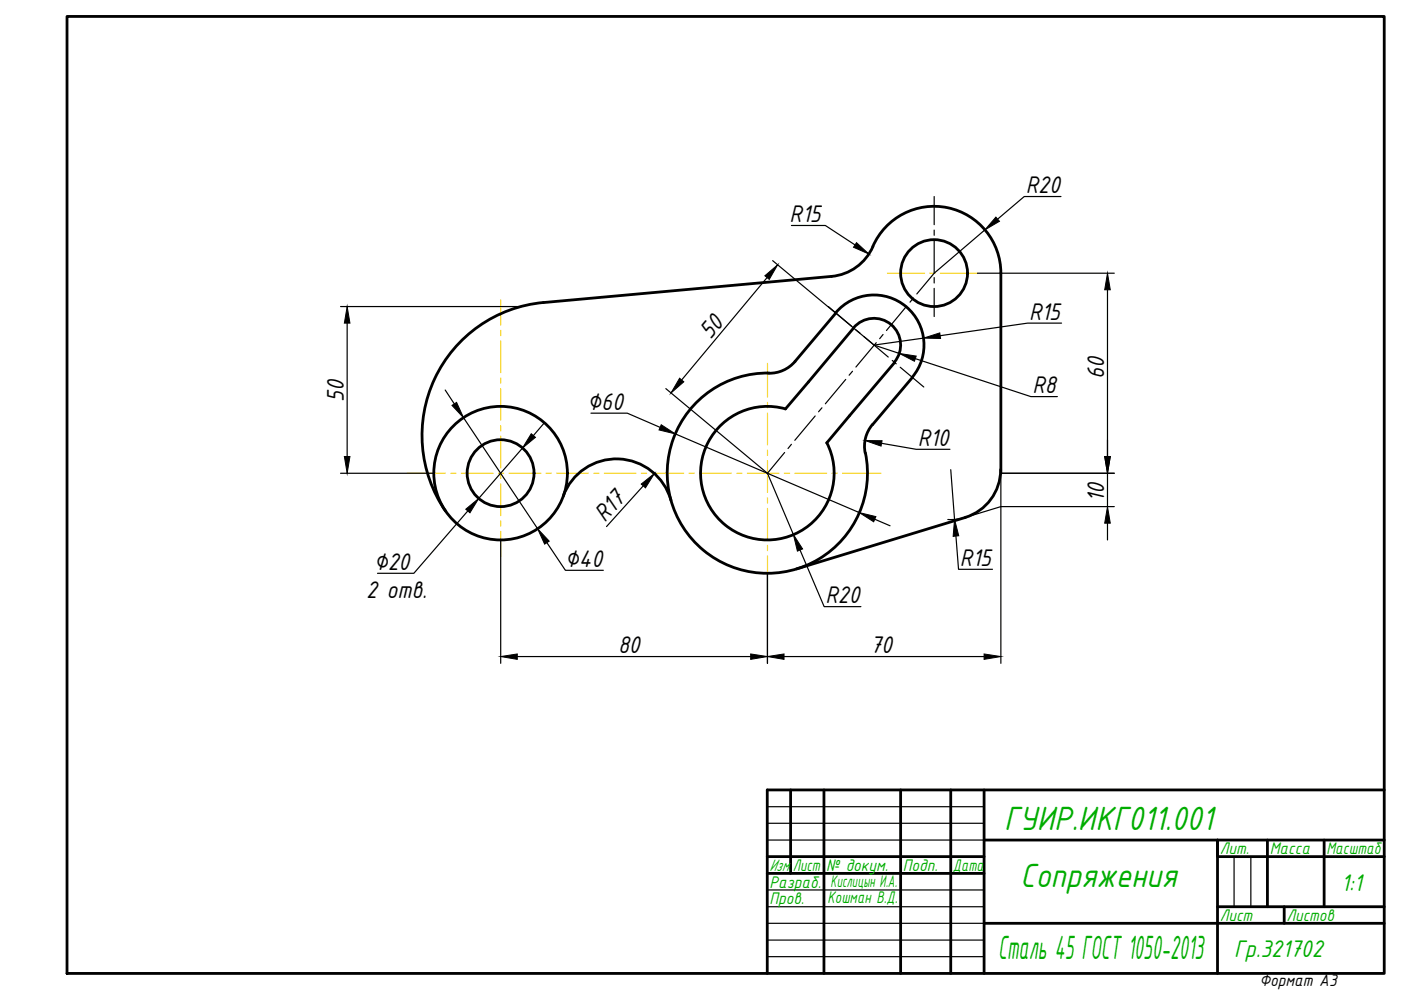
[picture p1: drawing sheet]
<svg xmlns="http://www.w3.org/2000/svg" width="297mm" height="210mm" viewBox="0 0 297 210" stroke-linecap="round" stroke-linejoin="round" font-family="sans-serif">
<!-- layer: 0 -->
<g fill="none" stroke="#000" stroke-width=".59">
<path d="M14.2 3.5h279.3v202.9h-279.3zM185.1 52.3a14.2 14.2 0 0 1 15.8-8.3 14.2 14.2 0 0 1 11.3 13.9M185.1 52.3a10.6 10.6 0 0 1-8.8 6.3l-61.1 5.5a28.3 28.3 0 0 0-20.7 44.3M212.2 57.9v42.4M163 79.1a21.2 21.2 0 0 0-21.5 22.4 21.2 21.2 0 0 0 24 19.9 21.2 21.2 0 0 0 18-25.4M168.6 76.6a7.1 7.1 0 0 1-5.6 2.5M177.2 66.3a10.6 10.6 0 0 1 14.9-1.3 10.6 10.6 0 0 1 1.3 15M177.2 66.4l-8.6 10.2M181 69.5a5.7 5.7 0 0 1 7.9-.7 5.7 5.7 0 0 1 .7 8M181 69.5l-14.5 17.2a14.2 14.2 0 0 0-18 13.3 14.2 14.2 0 0 0 17.3 14.1 14.2 14.2 0 0 0 9.5-20.2M189.7 76.8l-14.4 17.1M185 90a7.1 7.1 0 0 0-1.6 6"/>
<path d="M193.4 80l-8.4 10.1M212.2 99.6a10.6 10.6 0 0 1-7.5 10.1M119.4 105.2a12 12 0 0 1 11.8-7.9 12 12 0 0 1 11 8.8M204.7 109.7l-35.8 10.9M167.6 167.5v17.7M174.7 167.5v38.9M191 167.5v38.9M201.6 167.5v38.9M208.6 167.5v38.9M208.6 178.1h84.9M268.7 178.1v14.1M280.7 178.1v14.1"/>
<path d="M293.5 167.5h-130.8v38.9M162.7 181.6h45.9M162.7 185.2h45.9M208.6 195.8h84.9M258.1 192.2h35.4M272.3 192.2v3.6M293.5 181.6h-35.4v-3.5v28.3"/>
<circle cx="198" cy="57.9" r="7.1"/>
<circle cx="106.1" cy="100.3" r="14.2"/>
<circle cx="106.1" cy="100.3" r="7.1"/>
</g>
<path d="M162.7 171h45.9M162.7 174.6h45.9M162.7 178.1h45.9M162.7 188.7h45.9M162.7 192.2h45.9M162.7 199.3h45.9M162.7 195.8h45.9M261.6 181.6v10.6M265.2 181.6v10.6M162.7 202.8h45.9" fill="none" stroke="#000" stroke-width=".25"/>
<g fill="none" stroke="#f8d731" stroke-width=".25">
<path d="M188.2 57.9h7.8M197.1 57.9h1.2M199.4 57.9h7.8M106.2 63.6v5.3M106.2 70v1.2M106.2 72.3v6.7M162.7 77v7.2M106.2 80.2v1.1M106.2 82.4v6.7M106.2 90.2v1.2M106.2 92.5v6.7M162.7 85.3v1.2"/>
<path d="M162.7 87.6v6.7M162.7 95.4v1.2M162.7 97.7v6.7M86.3 100.3h8.1M95.6 100.3h1.1M97.8 100.3h6.7M105.7 100.3h1.1M106.2 100.3v1.1M106.2 102.6v6.7M106.2 110.4v1.2M106.2 112.7v5.3M107.9 100.3h6.8"/>
<path d="M115.8 100.3h1.1M118 100.3h6.7M125.9 100.3h1.1M128.1 100.3h6.8M136 100.3h1.1M138.2 100.3h6.8M146.1 100.3h1.1M148.3 100.3h6.8M156.2 100.3h1.1M158.4 100.3h6.8M162.7 105.6v1.1M162.7 107.8v6.7"/>
<path d="M162.7 115.6v1.2M162.7 117.9v7.2M166.3 100.3h1.1M168.5 100.3h6.8M176.4 100.3h1.1M178.6 100.3h8.2"/>
</g>
<g fill="none" stroke="#000" stroke-width=".25">
<path d="M198.1 57.9l-3.7 4.4M198.1 41.7v5.9M198.1 48.8v1.1M198.1 51v6.8M198.1 58.9v1.1M175.6 65l5 4.2M180.7 78.7l-.7 .9M181.4 69.9l.9 .7M183.2 71.3l5.1 4.4M185.8 72.7l-4.3 5.1M187.2 70.9l-.7 .9M189.2 76.4l.8 .7"/>
<path d="M190.9 77.9l5 4.2M192.2 64.9l-4.3 5.2M193.7 63.2l-.8 .9M198.1 61.1v6M166.4 95.9l-3.7 4.4M167.8 94.2l-.7 .9M172.8 88.2l-4.3 5.2M174.3 86.5l-.7 .8M179.3 80.4l-4.3 5.2"/>
</g>
<g fill="none" stroke="#000" stroke-width=".25">
<path d="M162.6 58.9l-18.1 21.7M163.8 55.3l21.5 17.9M167.8 47.8h7.2l6.3 4.1M207.2 57.9h29M208.8 48.7l-10.7 9.2M224.9 41.7h-7.7l-5.7 4.8M72.2 65h38.4M73.6 68.5v28.3M185.3 73.2l5.4 1.7M194.1 76l24.5 8.1h5.6M195.8 71.7l-10.5 1.5M225.1 68.5h-7.2l-18.6 2.7"/>
<path d="M234.8 61.4v35.4M94.4 82.7l1.9 3M98.3 88.6l15.7 23.5M110.8 95l-9.3 10.7M115.4 89.7l-2.3 2.6M125.3 87.6h7.7l6.9 3M141.2 82.4l21.5 17.9 5.5 13M143.2 92l39 16.7M186.9 94l7.4 1.3h7.1M201.6 99.6l.8 10.5M72.2 100.3h19.8M99.2 108.3l-11.5 13.3h-7.7"/>
<path d="M106.2 114.5v26.1M115.9 115l4 5.9h8M136.4 103l-7.8 8.6M169.6 116.6l5.1 12h7.8M185.4 110.1l3.3 1.4M202.7 113.7l.5 7h7.2M204.7 109.7l-1.9 .4h-1.8M234.8 100.3v7.1M234.8 110.9v3.6M236.2 100.3h-24v40.3M236.2 107.4h-24l-7.5 2.3M109.7 139.2h49.5"/>
<path d="M162.7 121.6v19M166.2 139.2h42.4"/>
</g>
<g fill="#000" stroke="#000" stroke-width=".21">
<path d="M162.2 58.5l2.7-2.4-1.8 3.1zM181.6 51.4l2.6 2.5-3.2-1.5zM211.1 46l.8 .9-3.1 1.8zM73.6 65l.6 3.5h-1.2zM190.7 74.9l3.6 .6-.4 1.1zM195.8 71.7l3.4-1.1 .2 1.2zM234.8 57.9l.6 3.5h-1.2zM73 96.8h1.2l-.6 3.5zM95.8 86l1-.7 1.5 3.3zM112.6 92l.9 .7-2.7 2.3zM140.2 90.1l3 1.9-3.5-.8zM144.1 80.2l.9 .8-2.7 2.3z"/>
<path d="M183.4 93.4h3.6l-.2 1.2zM234.2 96.8h1.2l-.6 3.5zM98.7 108l2.8-2.3-1.9 3zM114 112.1l2.4 2.6-.9 .7zM136 102.6l2.8-2.2-2 3zM168.2 113.3l2 3.1-1.1 .5zM182.2 108.7l3.5 .8-.5 1.1zM202.4 110.1l.9 3.5-1.2 .1zM234.8 107.4l.6 3.5h-1.2zM106.2 139.2l3.5-.5v1.1zM159.2 138.7l3.5 .5-3.5 .6zM162.7 139.2l3.5-.5v1.1z"/>
<path d="M208.6 138.7l3.6 .5-3.6 .6z"/>
</g>
<g font-size="7.7" fill="#00ad00">
<text x="212.9" y="176">ГУИР.ИКГ011.001</text>
<text x="216.3" y="188.1">Сопряжения</text>
<text x="211.6" y="203.3">Сталь 45 ГОСТ 1050-2013</text>
</g>
<g font-size="5.5">
<text x="217.5" y="41">R20</text>
<text x="167.4" y="47.1">R15</text>
<text x="218.2" y="67.8">R15</text>
<text x="150.6" y="72.2" transform="rotate(-50 150.6 72.2)">50</text>
<text x="218.9" y="83.4">R8</text>
<text x="234.1" y="80.4" transform="rotate(-90 234.1 80.4)">60</text>
<text x="72.9" y="85.3" transform="rotate(-90 72.9 85.3)">50</text>
<text x="124.5" y="86.9">∅60</text>
<text x="194.6" y="94.6">R10</text>
<text x="234.1" y="106.4" transform="rotate(-90 234.1 106.4)">10</text>
<text x="128.3" y="110.9" transform="rotate(-48 128.3 110.9)">R17</text>
<text x="203.5" y="120">R15</text>
<text x="79.2" y="120.8">∅20</text>
<text x="119.8" y="120.2">∅40</text>
<text x="77.7" y="126.7">2 отв.</text>
<text x="175" y="127.9">R20</text>
<text x="131" y="138.5">80</text>
<text x="184.5" y="138.5">70</text>
</g>
<g font-size="5.5" fill="#00ad00">
<text x="284.4" y="188.8">1:1</text>
<text x="261.6" y="202.8">Гр.321702</text>
</g>
<g font-size="3.8" fill="#00ad00">
<text x="163.1" y="184.7">Изм.</text>
<text x="168.1" y="184.7">Лист</text>
<text x="175.2" y="184.7">№ докум.</text>
<text x="191.4" y="184.7">Подп.</text>
<text x="202" y="184.7">Дата</text>
<text x="258.6" y="181.2">Лит.</text>
<text x="269.2" y="181.2">Масса</text>
<text x="281.2" y="181.2">Масштаб</text>
<text x="163.1" y="188.2">Разраб.</text>
<text x="163.1" y="191.7">Пров.</text>
<text x="175.5" y="191.5">Кошман В.Д.</text>
<text x="176.1" y="188">Кислицын И.А.</text>
<text x="258.6" y="195.3">Лист</text>
<text x="272.7" y="195.3">Листов</text>
</g>
<text font-size="3.8" x="267" y="209.1">Формат А3</text>
</svg>
